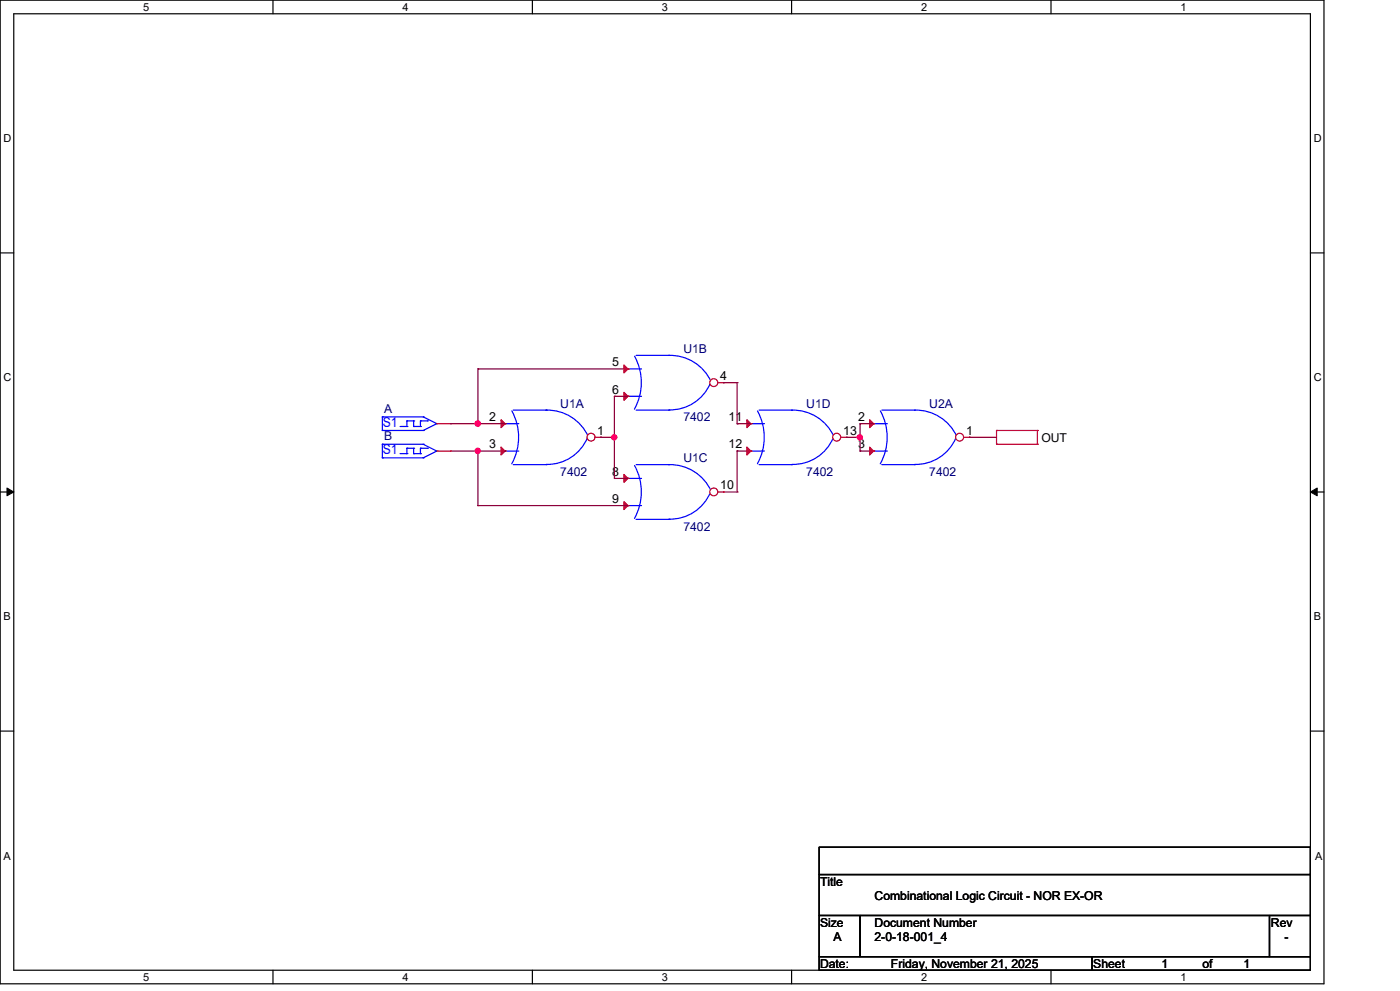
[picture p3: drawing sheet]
<svg xmlns="http://www.w3.org/2000/svg" width="297mm" height="210mm" viewBox="0 0 297 210" stroke-linecap="round" stroke-linejoin="round" font-family="sans-serif">
<g fill="none" stroke="#000" stroke-width=".25">
<path d="M0 0h280.6v208.4h-280.6zM2.9 2.9h274.8v202.6h-274.8zM57.8 0v2.9M112.8 0v2.9M167.8 0v2.9M222.7 0v2.9M0 53.6h2.9M277.7 53.6h2.9M0 104.2h2.9M277.7 104.2h2.9M0 154.9h2.9M277.7 154.9h2.9"/>
<path d="M173.6 179.4h104.1v5.8h-104.1zM173.6 185.2h104.1v8.7h-104.1zM173.6 193.9h8.7v8.7h-8.7zM182.3 193.9h86.7v8.7h-86.7zM269 193.9h8.7v8.7h-8.7zM57.8 205.5v2.9M112.8 205.5v2.9M167.8 205.5v2.9M173.6 202.6h57.8v2.9h-57.8zM222.7 205.5v2.9M231.4 202.6h46.3v2.9h-46.3z"/>
</g>
<path d="M1.5 103.4l1.4 .8-1.4 .8zM277.7 104.2l1.4-.8v1.6z" fill="#000" stroke="#000" stroke-width=".21"/>
<path d="M133.1 78.1h.1M133.1 83.9h.1M211.2 94.1h.1M211.2 91.2h.1M211.2 91.2h8.7M211.2 94.1h8.7M211.2 91.2v2.9M219.9 91.2h.1M219.9 94.1h.1M219.9 91.2v2.9" fill="none" stroke="#f00" stroke-width=".25"/>
<path d="M133.1 78.1h.1M133.1 78.1h2.9M134.5 75.5a11.6 11.6 0 0 1-.1 11.2M134.8 75.3h6.9M141.7 75.3h.1M141.7 75.3a9.5 9.5 0 0 1 9 5.6M133.1 83.9h.1M133.1 83.9h2.9M134.8 86.9h6.9M141.7 86.9h.1M150.6 81.1a9.2 9.2 0 0 1-8.9 5.7" fill="none" stroke="#00f" stroke-width=".25"/>
<g fill="#f00" stroke="#f00" stroke-width=".25">
<path d="M132.2 77.3l.9 .8-.9 .9z"/>
<path d="M132.2 83.1l.9 .8-.9 .9z"/>
</g>
<circle cx="151.3" cy="81.1" r=".84" fill="#fff" stroke="#f00" stroke-width=".25"/>
<path d="M92.6 95.5h2.9M95.5 95.5h.1M152.1 81.1h1.2M153.3 81.1h.1M159.1 89.7h.1M159.1 95.5h.1" fill="none" stroke="#f00" stroke-width=".25"/>
<g fill="none" stroke="#00f" stroke-width=".25">
<path d="M81 94.1h.1M81 97h.1M81 97h8.7M81 94.1h8.7M81 94.1v2.9M84.8 96.1h1.4M86.2 94.9h.1M86.2 96.1h.1M86.2 94.9v1.2M86.2 94.9h1.5M87.7 94.9h.1M87.7 96.1h.1"/>
<path d="M87.7 96.1h1.4M87.7 94.9v1.2M89.1 96.1h.1M89.1 94.9h.1M89.1 94.9h1.5M89.1 94.9v1.2M89.7 97h.1M89.7 94.1h.1M89.7 94.1l2.9 1.4M90.6 94.9h.1M92.6 95.5h.1M92.6 95.5l-2.9 1.5"/>
<path d="M159.1 89.7h.1M159.1 95.5h.1M159.1 89.7h2.9M159.1 95.5h2.9M160.5 87a11.6 11.6 0 0 1 0 11.2M160.9 98.4h6.9M160.9 86.9h6.9M167.8 98.4h.1M167.8 86.9a9.5 9.5 0 0 1 8.9 5.6M167.8 86.9h.1M176.6 92.7a9.2 9.2 0 0 1-8.8 5.7"/>
</g>
<g fill="#f00" stroke="#f00" stroke-width=".25">
<path d="M158.3 88.9l.8 .8-.8 .9z"/>
<path d="M158.3 94.7l.8 .8-.8 .9z"/>
</g>
<circle cx="177.3" cy="92.6" r=".84" fill="#fff" stroke="#f00" stroke-width=".25"/>
<path d="M107 89.7h.1M107 95.5h.1M178.2 92.6h1.1M179.3 92.6h.1" fill="none" stroke="#f00" stroke-width=".25"/>
<path d="M107 89.7h.1M107 95.5h.1M107 89.7h2.9M107 95.5h2.9M108.5 87a11.6 11.6 0 0 1-.1 11.2M108.8 98.4h6.9M108.8 86.9h6.9M115.7 98.4h.1M115.7 86.9a9.5 9.5 0 0 1 9 5.6M115.7 86.9h.1M124.5 92.7a9.2 9.2 0 0 1-8.8 5.7" fill="none" stroke="#00f" stroke-width=".25"/>
<g fill="#f00" stroke="#f00" stroke-width=".25">
<path d="M106.2 88.9l.8 .8-.8 .9z"/>
<path d="M106.2 94.7l.8 .8-.8 .9z"/>
</g>
<circle cx="125.3" cy="92.6" r=".84" fill="#fff" stroke="#f00" stroke-width=".25"/>
<path d="M126.1 92.6h1.2M127.3 92.6h.1M185.1 89.7h.1M185.1 95.5h.1" fill="none" stroke="#f00" stroke-width=".25"/>
<path d="M185.1 89.7h.1M185.1 95.5h.1M185.1 89.7h3M185.1 95.5h3M186.6 87a11.5 11.5 0 0 1-.1 11.2M186.9 98.4h6.9M186.9 86.9h6.9M193.8 98.4h.1M193.8 86.9a9.5 9.5 0 0 1 9 5.6M193.8 86.9h.1M202.6 92.7a9.2 9.2 0 0 1-8.8 5.7" fill="none" stroke="#00f" stroke-width=".25"/>
<g fill="#f00" stroke="#f00" stroke-width=".25">
<path d="M184.3 88.9l.8 .8-.8 .9z"/>
<path d="M184.3 94.7l.8 .8-.8 .9z"/>
</g>
<circle cx="203.4" cy="92.6" r=".84" fill="#fff" stroke="#f00" stroke-width=".25"/>
<path d="M204.2 92.6h1.2M205.4 92.6h.1M133.1 101.3h.1M133.1 107.1h.1" fill="none" stroke="#f00" stroke-width=".25"/>
<path d="M134.5 98.6a11.6 11.6 0 0 1 0 11.2M134.8 98.4h6.9M141.7 98.4h.1M141.7 98.4a9.5 9.5 0 0 1 9 5.7M133.1 101.3h.1M133.1 107.1h.1M133.1 101.3h2.9M133.1 107.1h2.9M134.8 110h6.9M141.7 110h.1M150.6 104.3a9.2 9.2 0 0 1-8.9 5.7" fill="none" stroke="#00f" stroke-width=".25"/>
<g fill="#f00" stroke="#f00" stroke-width=".25">
<path d="M132.2 100.5l.9 .8-.9 .9z"/>
<path d="M132.2 106.2l.9 .9-.9 .8z"/>
</g>
<circle cx="151.3" cy="104.2" r=".84" fill="#fff" stroke="#f00" stroke-width=".25"/>
<path d="M92.6 89.7h2.9M95.5 89.7h.1M152.1 104.2h1.2M153.3 104.2h.1" fill="none" stroke="#f00" stroke-width=".25"/>
<g fill="none" stroke="#00f" stroke-width=".25">
<path d="M81 88.3h.1M81 91.2h.1M81 91.2h8.7M81 88.3h8.7M81 88.3v2.9M84.8 90.3h1.4M86.2 89.1h.1M86.2 90.3h.1M86.2 89.1v1.2M86.2 89.1h1.5M87.7 89.1h.1M87.7 90.3h.1"/>
<path d="M87.7 90.3h1.4M87.7 89.1v1.2M89.1 90.3h.1M89.1 89.1h.1M89.1 89.1h1.5M89.1 89.1v1.2M89.7 91.2h.1M89.7 88.3h.1M89.7 88.3l2.9 1.4M90.6 89.1h.1M92.6 89.7h.1M92.6 89.7l-2.9 1.5"/>
</g>
<g fill="none" stroke="#800040" stroke-width=".25">
<path d="M101.3 78.1h.1M101.3 78.1h31.8M101.3 78.1v11.6M95.5 89.7h11.5M95.5 95.5h11.5M101.3 89.7h.1M101.3 95.5h.1M101.3 95.5v11.6M107 89.7h.1M107 95.5h.1M127.3 92.6h.1M127.3 92.6h2.9"/>
<path d="M130.2 83.9h.1M130.2 92.6h.1M130.2 83.9h2.9M130.2 83.9v17.4M153.3 81.1h2.9M156.2 81.1h.1M156.2 89.7h.1M156.2 95.5h.1M156.2 81.1v8.6M156.2 95.5v8.7M156.2 89.7h2.9M156.2 95.5h2.9"/>
<path d="M179.3 92.6h3M182.3 92.6h.1M182.3 89.7h.1M182.3 95.5h.1M182.3 89.7h2.8M182.3 95.5h2.8M182.3 89.7v5.8M205.4 92.6h.1M205.4 92.6h5.8M101.3 107.1h.1M101.3 107.1h31.8M130.2 101.3h.1"/>
<path d="M130.2 101.3h2.9M153.3 104.2h2.9M156.2 104.2h.1"/>
</g>
<g fill="#f0f" stroke="#f0f" stroke-width=".25">
<circle cx="130.2" cy="92.6" r=".55"/>
<circle cx="101.2" cy="89.7" r=".56"/>
<circle cx="101.2" cy="95.5" r=".55"/>
<circle cx="182.2" cy="92.6" r=".55"/>
</g>
<g font-size="2.9" fill="#00f">
<text x="81.1" y="90.3">S1</text>
<text x="81.1" y="96.1">S1</text>
</g>
<g font-size="2.6">
<text x="129.7" y="77.6">5</text>
<text x="129.7" y="83.4">6</text>
<text x="152.6" y="80.5">4</text>
<text x="103.7" y="89.2">2</text>
<text x="154.4" y="89.2">11</text>
<text x="181.9" y="89.2">2</text>
<text x="103.7" y="95">3</text>
<text x="126.6" y="92">1</text>
<text x="154.4" y="95">12</text>
<text x="178.7" y="92">13</text>
<text x="181.9" y="95">3</text>
<text x="204.8" y="92">1</text>
<text x="220.7" y="93.6">OUT</text>
<text x="129.7" y="100.8">8</text>
<text x="129.7" y="106.5">9</text>
<text x="152.6" y="103.6">10</text>
<text x="173.8" y="187.7">Title</text>
<text x="185.3" y="190.6">Combinational Logic Circuit - NOR EX-OR</text>
<text x="173.8" y="196.3">Size</text>
<text x="185.3" y="196.3">Document Number</text>
<text x="269.3" y="196.3">Rev</text>
<text x="176.7" y="199.3">A</text>
<text x="185.3" y="199.3">2-0-18-001_4</text>
<text x="272.2" y="199.3">-</text>
<text x="173.8" y="205.1">Date:</text>
<text x="188.8" y="205.1">Friday, November 21, 2025</text>
<text x="231.7" y="205.1">Sheet</text>
<text x="246.2" y="205.1">1</text>
<text x="254.8" y="205.1">of</text>
<text x="263.5" y="205.1">1</text>
</g>
<g font-size="2.6" fill="#000080">
<text x="144.8" y="74.8">U1B</text>
<text x="81.4" y="87.5">A</text>
<text x="118.7" y="86.3">U1A</text>
<text x="144.8" y="89.2">7402</text>
<text x="170.9" y="86.3">U1D</text>
<text x="196.9" y="86.3">U2A</text>
<text x="81.4" y="93.3">B</text>
<text x="118.7" y="100.8">7402</text>
<text x="144.8" y="97.9">U1C</text>
<text x="170.9" y="100.8">7402</text>
<text x="196.9" y="100.8">7402</text>
<text x="144.8" y="112.4">7402</text>
</g>
<g font-size="2.3">
<text x="30.4" y="2.2">5</text>
<text x="85.3" y="2.2">4</text>
<text x="140.3" y="2.2">3</text>
<text x="195.2" y="2.2">2</text>
<text x="250.2" y="2.2">1</text>
<text x=".8" y="30.1">D</text>
<text x="278.4" y="30.1">D</text>
<text x=".8" y="80.8">C</text>
<text x="278.4" y="80.8">C</text>
<text x=".8" y="131.4">B</text>
<text x="278.4" y="131.4">B</text>
<text x=".8" y="182.2">A</text>
<text x="278.7" y="182.2">A</text>
<text x="30.4" y="207.7">5</text>
<text x="85.3" y="207.7">4</text>
<text x="140.3" y="207.7">3</text>
<text x="195.2" y="207.7">2</text>
<text x="250.2" y="207.7">1</text>
</g>
</svg>
